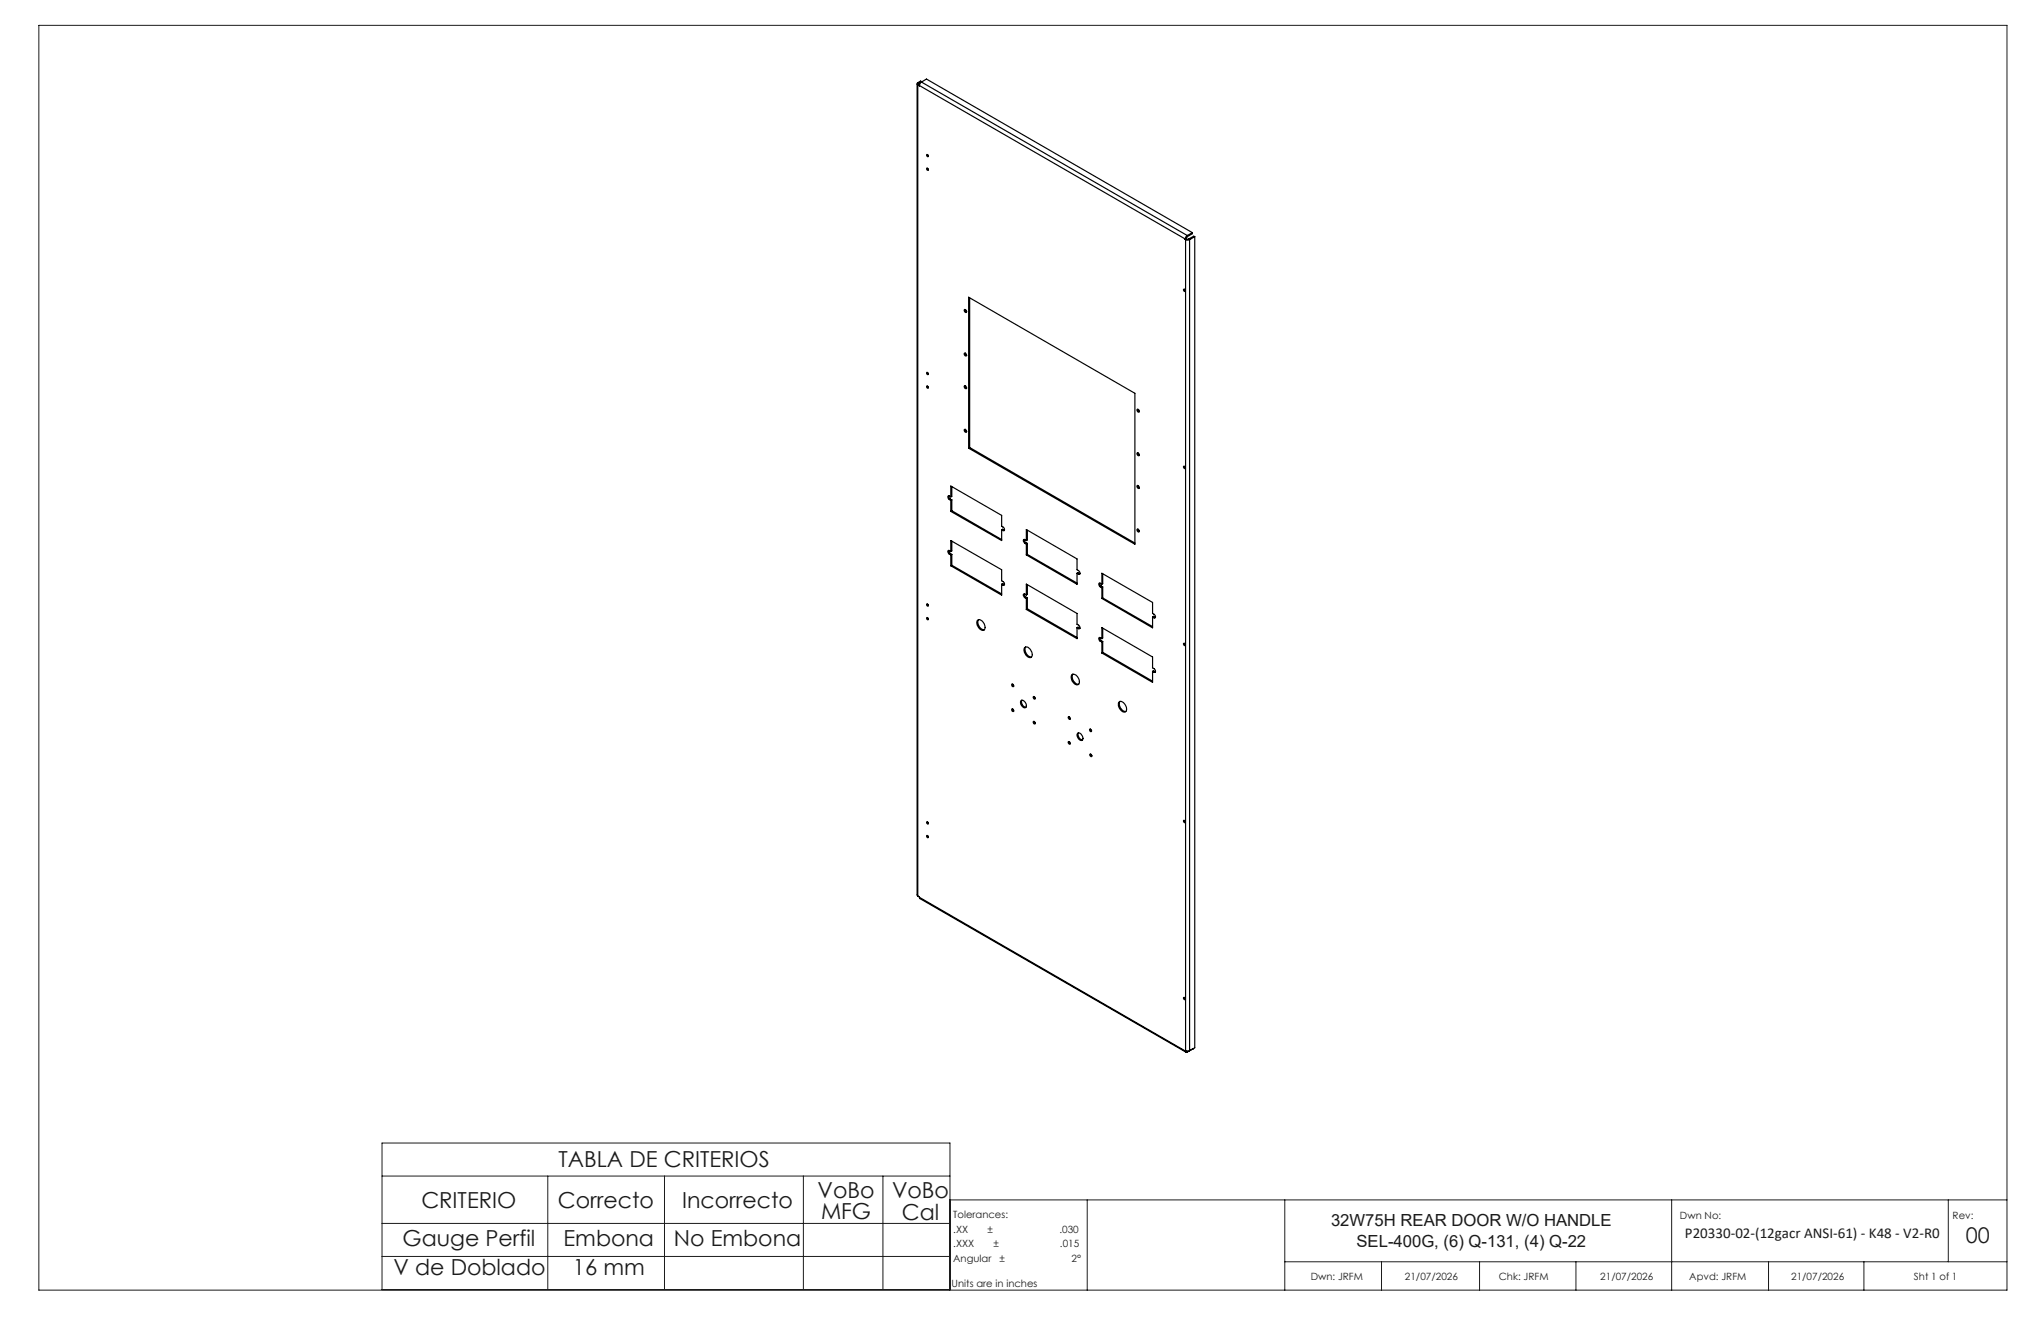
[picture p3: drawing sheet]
<svg xmlns="http://www.w3.org/2000/svg" width="432mm" height="279mm" viewBox="0 0 432 279" stroke-linecap="round" stroke-linejoin="round" font-family="sans-serif">
<g fill="none" stroke="#000" stroke-width=".25">
<path d="M194 17.7v171.6l.2 .2M194.2 17.5l-.2 .2 .2 .3M194.2 18l.3 .1M194.2 18v171.5M194.2 17.5l.2 .1M194.4 17.6v.3M194.4 17.9l-.2 .1M194.4 17.9l.2 .1M194.5 18.1l56.3 32.5M194.9 17.4l-.2 .2-.2 .5M194.9 17.4l56.3 32.4M194.9 17.4l1.1-.7 56.3 32.5"/>
<path d="M195 17.3l-.6 .3M195 17.3h.1M195 17.3l-.2-.2-.6 .4M196.1 32.7a.28 .28 0 0 1 .3 .2 .28 .28 0 0 1-.1 .3l-.2-.2zM196.1 35.6a.24 .24 0 0 1 .3 .1 .24 .24 0 0 1-.2 .3zM196.3 32.7l.1 .3M196.3 35.6l.1 .3M250.8 50.6h.1M250.8 50.6v.1M250.8 50.7l.4 .1 .5-.1M250.8 50.7v171.5M251 50.4l-.2 .2"/>
<path d="M251 50.5l-.2 .1M251 50.5v.1M251 50.4v.1M251 50.6h.5M251 50.6l-.2 .1M251.2 49.8l-.3 .2-.1 .6M251.2 50.1l-.2 .3M251.2 49.8v.3M251.5 50.6l.2 .1M251.7 50.7v171.5M252.3 49.2v.2l-1.1 .7M252.3 49.2l-1.1 .6"/>
<path d="M252.8 50.1v171.5l-1.1 .6M252.8 50.1l-1.1 .6M252.8 50.1l-.2-.1-1.1 .6M196.1 78.8a.24 .24 0 0 1 .3 .1 .24 .24 0 0 1-.2 .3zM196.3 78.8l.1 .3M204 74.7a.33 .33 0 0 1 .4 .2 .33 .33 0 0 1-.1 .4l-.3-.2zM204 65.5a.33 .33 0 0 1 .4 .2 .33 .33 0 0 1-.1 .4l-.3-.2zM204.2 65.5l.3 .5M204.2 74.7l.3 .5M204.9 62.9l35.2 20.3v31.9l-35.2-20.3zM205.1 63v31.7M250.4 61.2a.23 .23 0 0 1 .3 .1 .23 .23 0 0 1-.1 .3z"/>
<path d="M250.6 61.2l.2 .3M196.1 81.6a.28 .28 0 0 1 .3 .2 .28 .28 0 0 1-.1 .3l-.3-.2zM196.3 81.7l.1 .3M204 90.9a.32 .32 0 0 1 .4 .1 .32 .32 0 0 1-.1 .4l-.3-.2zM204 81.6a.33 .33 0 0 1 .4 .2 .33 .33 0 0 1-.1 .4l-.3-.2zM204.2 81.6l.3 .5M204.2 90.8l.1 .3 .2 .2M205.1 94.7l-.2 .1M205.1 94.7l35 20.2M240.6 86.6a.33 .33 0 0 1 .4 .2 .33 .33 0 0 1-.2 .4l-.2-.3zM240.6 95.8a.33 .33 0 0 1 .4 .2 .33 .33 0 0 1-.2 .4l-.2-.2zM240.7 86.6l.3 .5"/>
<path d="M240.7 95.8l.3 .5M250.4 98.6h.1a.25 .25 0 0 1 .3 .2 .25 .25 0 0 1-.2 .3l-.2-.4zM250.6 98.6l.2 .4M200.8 104.9l.2 .7M200.8 116.4v.4l.2 .3M200.8 117.2l.4 .2M200.8 105.7l.4 .1M201 105.6l.4 .1M201 105.6l-.2 .1M201 117.1l-.2 .1M201 117.1l.4 .2M201.2 116.6v-2.3l10.7 6.2v2.3a.63 .63 0 0 1 .5 1h-.2"/>
<path d="M201.2 116.6l-.4-.1a.3 .3 0 0 0-.3 .1 .3 .3 0 0 0 .2 .4l.1 .2M201.2 105.1v-2.3l10.7 6.2v2.3a.64 .64 0 0 1 .5 1l-.2-.1M201.2 105.1l-.4-.2a.4 .4 0 0 0-.3 .4 .4 .4 0 0 0 .3 .4M201.2 108.2l10.7 6.1v-2.3M201.2 119.7l10.7 6.2v-2.3M201.2 105.8v2.4M201.2 117.4v2.3M201.4 108l10.5 6.1M201.4 119.6l10.5 6M201.4 108l-.2 .2M201.4 102.9v2.1l-.2 .1M201.4 105.7v2.3"/>
<path d="M201.4 114.4v2.1l-.2 .1M201.4 117.3v2.3M201.4 105.7l-.2 .1M201.4 119.6l-.2 .1M201.4 117.3l-.2 .1M211.9 112l.3 .2M211.9 112l.2-.1 .3 .2M212.4 112.1l-.2 .1M212.4 112.1h.1M216.7 114.1l.3 .7M216.8 114.9l.3 .2M217 114.8l-.2 .1"/>
<path d="M217 114.8l.3 .1M217.1 114.3v-2.3l10.8 6.2v2.3a.72 .72 0 0 1 .5 .9h-.2M217.1 114.3l-.4-.2a.41 .41 0 0 0-.2 .4 .41 .41 0 0 0 .3 .4M217.1 117.4l10.8 6.2v-2.4M217.1 115.1v2.3M217.3 117.3l10.6 6M217.3 117.3l-.2 .1M217.3 112.1v2.1l-.2 .1M217.3 114.9v2.4M217.3 114.9l-.2 .2M240.6 111.9a.33 .33 0 0 1 .4 .2 .33 .33 0 0 1-.2 .4l-.2-.2zM240.6 102.7a.33 .33 0 0 1 .4 .2 .33 .33 0 0 1-.2 .4l-.2-.2z"/>
<path d="M240.7 102.7l.3 .5M240.7 111.9l.3 .5M196.1 130.6a.22 .22 0 0 1 .3 .2 .22 .22 0 0 1-.2 .3zM196.1 127.7a.24 .24 0 0 1 .3 .2 .24 .24 0 0 1-.2 .3zM196.3 127.8l.1 .3M196.3 130.6l.1 .4M206.8 131.2a1.21 1.21 0 0 1 1.6 1.1 .63 .63 0 0 1-.2 .9 .63 .63 0 0 1-.9-.1 1.49 1.49 0 0 1-.5-1.9zM207 131.1a1.55 1.55 0 0 0 1.2 2.1M211.9 123.6l.3 .2M211.9 123.6l.2-.2 .3 .2M212.4 123.6l-.2 .2M212.4 123.6h.1"/>
<path d="M216.7 137.1a.81 .81 0 0 1 1.4 .4 .99 .99 0 0 1-.2 1.6 1.74 1.74 0 0 1-1.2-2zM216.7 125.6l.3 .7M216.8 126.4l.3 .2M217 136.8a1.55 1.55 0 0 0 1.2 2.2M217 126.3l-.2 .1M217 126.3l.3 .2M217.1 125.8v-2.3l10.8 6.3v2.2a.72 .72 0 0 1 .5 1h-.2M217.1 125.8l-.4-.2a.41 .41 0 0 0-.2 .5 .41 .41 0 0 0 .3 .3M217.1 128.9l10.8 6.2v-2.3M217.1 126.6v2.3M217.3 128.8l10.6 6M217.3 123.6v2.1l-.2 .1"/>
<path d="M217.3 126.5v2.3M217.3 128.8l-.2 .1M217.3 126.5l-.2 .1M227.9 121.2l.3 .2M227.9 132.8l.3 .2M227.9 121.2l.2-.1 .3 .2M227.9 132.8l.2-.2 .3 .3M228.4 121.3l-.2 .1M228.4 121.3l.1 .1M228.4 132.9l-.2 .1M228.4 132.9h.1M232.7 123.3v.4l.3 .3"/>
<path d="M232.7 134.8l.3 .7M232.8 124.1l.3 .2M232.8 135.6l.3 .2M233 124l-.2 .1M233 124l.3 .1M233 135.5l-.2 .1M233 135.5l.3 .2M233.1 123.5v-2.3l10.7 6.2v2.4l.4 .1a.37 .37 0 0 1 .3 .4 .37 .37 0 0 1-.3 .4M233.1 123.5l-.4-.2a.4 .4 0 0 0-.3 .4 .4 .4 0 0 0 .4 .4M233.1 135.1v-2.3l10.7 6.2v2.3a.72 .72 0 0 1 .6 .9h-.2M233.1 135.1l-.3-.2a.37 .37 0 0 0-.4 .3 .37 .37 0 0 0 .4 .4M233.1 126.6l10.7 6.2v-2.3"/>
<path d="M233.1 138.1l10.7 6.2v-2.3M233.1 124.3v2.3M233.1 135.8v2.3M233.3 126.5l-.2 .1M233.3 126.5l10.5 6M233.3 121.4v2l-.2 .1M233.3 124.1v2.4M233.3 132.9v2l-.2 .2M233.3 135.7v2.3M233.3 124.1l-.2 .2M233.3 138l-.2 .1M233.3 138l10.5 6.1"/>
<path d="M233.3 135.7l-.2 .1M243.8 130.5l.4 .2M243.8 130.5l.3-.1 .2 .1M244.3 130.5l-.1 .2M244.3 130.5l.1 .1M250.4 136.1a.23 .23 0 0 1 .3 .1 .23 .23 0 0 1-.1 .3zM250.6 136.1l.2 .3M214.1 144.7a.29 .29 0 0 1 .3 .2 .29 .29 0 0 1-.1 .3l-.2-.1zM214.1 150a.29 .29 0 0 1 .3 .1 .29 .29 0 0 1-.1 .4l-.2-.1zM214.2 144.7l.3 .4M214.2 150l.3 .4M216.1 148.1a1.01 1.01 0 0 1 .8 1.6 1.04 1.04 0 0 1-.8-1.6z"/>
<path d="M216.2 148.1a1.17 1.17 0 0 0 .9 1.5M218.7 147.3a.28 .28 0 0 1 .3 .2 .28 .28 0 0 1-.2 .3l-.2-.3zM218.7 152.6a.28 .28 0 0 1 .3 .2 .28 .28 0 0 1-.2 .3l-.2-.3zM218.8 147.3l.2 .4M218.8 152.6l.2 .4M226 156.9a.29 .29 0 0 1 .4 .1 .29 .29 0 0 1-.2 .4zM226 151.6a.29 .29 0 0 1 .4 .2 .29 .29 0 0 1-.2 .4zM226.2 151.6l.2 .4M226.2 156.9l.2 .4M226.8 142.7a1.4 1.4 0 0 1 1.6 1.7 .63 .63 0 0 1-.6 .5 .63 .63 0 0 1-.6-.4 1.58 1.58 0 0 1-.4-1.8zM227 142.6a1.55 1.55 0 0 0 1.2 2.1M228 155a1.01 1.01 0 0 1 .9 1.6 1.06 1.06 0 0 1-.9-1.6z"/>
<path d="M228.2 155a1.12 1.12 0 0 0 .8 1.5M230.6 159.5a.27 .27 0 0 1 .3 .2 .27 .27 0 0 1-.1 .3zM230.6 154.2a.27 .27 0 0 1 .3 .2 .27 .27 0 0 1-.2 .3l-.2-.3zM230.7 154.2l.2 .4M230.8 159.5l.2 .4M236.7 148.5a1.27 1.27 0 0 1 1.6 1.3 .64 .64 0 0 1-.3 .8 .64 .64 0 0 1-.9-.4 1.4 1.4 0 0 1-.4-1.7zM237 148.3a1.56 1.56 0 0 0 1.2 2.2M243.8 142l.4 .2M243.8 142l.3-.1 .2 .2M244.3 142.1l-.1 .1M244.3 142.1h.1M196.1 176.7a.24 .24 0 0 1 .3 .2 .24 .24 0 0 1-.2 .3z"/>
<path d="M196.1 173.8a.28 .28 0 0 1 .3 .2 .28 .28 0 0 1-.1 .3l-.2-.2zM196.3 173.8l.1 .3M196.3 176.7l.1 .3M250.4 173.5h.1a.25 .25 0 0 1 .3 .2 .25 .25 0 0 1-.2 .3l-.2-.4zM250.6 173.5l.2 .3M194.2 189.5l.3 .3M194.5 189.8l.1 .2 56.3 32.5M194.5 189.8l56.3 32.5M250.4 211a.23 .23 0 0 1 .3 .1 .23 .23 0 0 1-.1 .3zM250.6 211l.2 .3M250.8 222.3l.1 .3 .3-.1M250.8 222.2l.3 .1 .6-.1"/>
<path d="M250.8 222.2v.1M251.2 222.3v.2M252.3 221.9h.1M252.3 221.9l-1.1 .6"/>
</g>
<g fill="none" stroke="#191924" stroke-width=".21">
<path d="M8.2 5.4h416.4v267.5h-416.4zM80.8 241.8h120.2v31h-120.2zM80.8 248.7h120.2M80.8 258.8h120.2M115.9 248.7v24.1M140.6 248.7v24.1M170 248.7v24.1M186.8 248.7v24.1M230 253.8v19.1M271.8 253.8v19.1M353.7 253.8v19.1M412.2 253.8v13.1"/>
<path d="M424.6 253.8h-223.7v19.1M80.8 265.7h120.2M271.8 266.9h152.8M292.3 266.9v6M313 266.9v6M333.4 266.9v6M374.2 266.9v6M394.3 266.9v6"/>
</g>
<g font-size="4.7" fill="#191924">
<text x="118.1" y="246.9">TABLA DE CRITERIOS</text>
<text x="89.1" y="255.5">CRITERIO</text>
<text x="118" y="255.5">Correcto</text>
<text x="144.3" y="255.5">Incorrecto</text>
<text x="173" y="253.3">VoBo</text>
<text x="173.7" y="257.8">MFG</text>
<text x="188.7" y="253.4">VoBo</text>
<text x="190.8" y="257.9">Cal</text>
<text x="85.2" y="263.5">Gauge Perfil</text>
<text x="119.2" y="263.5">Embona</text>
<text x="142.6" y="263.5">No Embona</text>
<text x="83.2" y="269.8">V de Doblado</text>
<text x="121.2" y="269.8">16 mm</text>
</g>
<text font-size="4.6" fill="#191924" x="415.9" y="263">00</text>
<g font-size="3.5" fill="#191924">
<text x="281.6" y="259.3">32W75H REAR DOOR W/O HANDLE</text>
<text x="287" y="263.8">SEL-400G, (6) Q-131, (4) Q-22</text>
</g>
<text font-size="3.2" fill="#191924" x="356.5" y="261.8">P20330-02-(12gacr ANSI-61) - K48 - V2-R0</text>
<g font-size="2.1" fill="#191924">
<text x="201.7" y="257.6">Tolerances:</text>
<text x="355.4" y="257.8">Dwn No:</text>
<text x="413.1" y="257.8">Rev:</text>
<text x="201.7" y="260.7">.XX</text>
<text x="201.7" y="263.9">.XXX</text>
<text x="208.9" y="260.7">±</text>
<text x="210.2" y="263.9">±</text>
<text x="224.1" y="260.7">.030</text>
<text x="224.3" y="263.9">.015</text>
<text x="201.7" y="267">Angular</text>
<text x="211.5" y="267">±</text>
<text x="226.7" y="267">2°</text>
<text x="201.3" y="272.3">Units are in inches</text>
<text x="277.3" y="270.7">Dwn: JRFM</text>
<text x="297.2" y="270.7">21/07/2026</text>
<text x="317.1" y="270.7">Chk: JRFM</text>
<text x="338.6" y="270.7">21/07/2026</text>
<text x="357.4" y="270.7">Apvd: JRFM</text>
<text x="378.9" y="270.7">21/07/2026</text>
<text x="404.9" y="270.7">Sht 1 of 1</text>
</g>
</svg>
